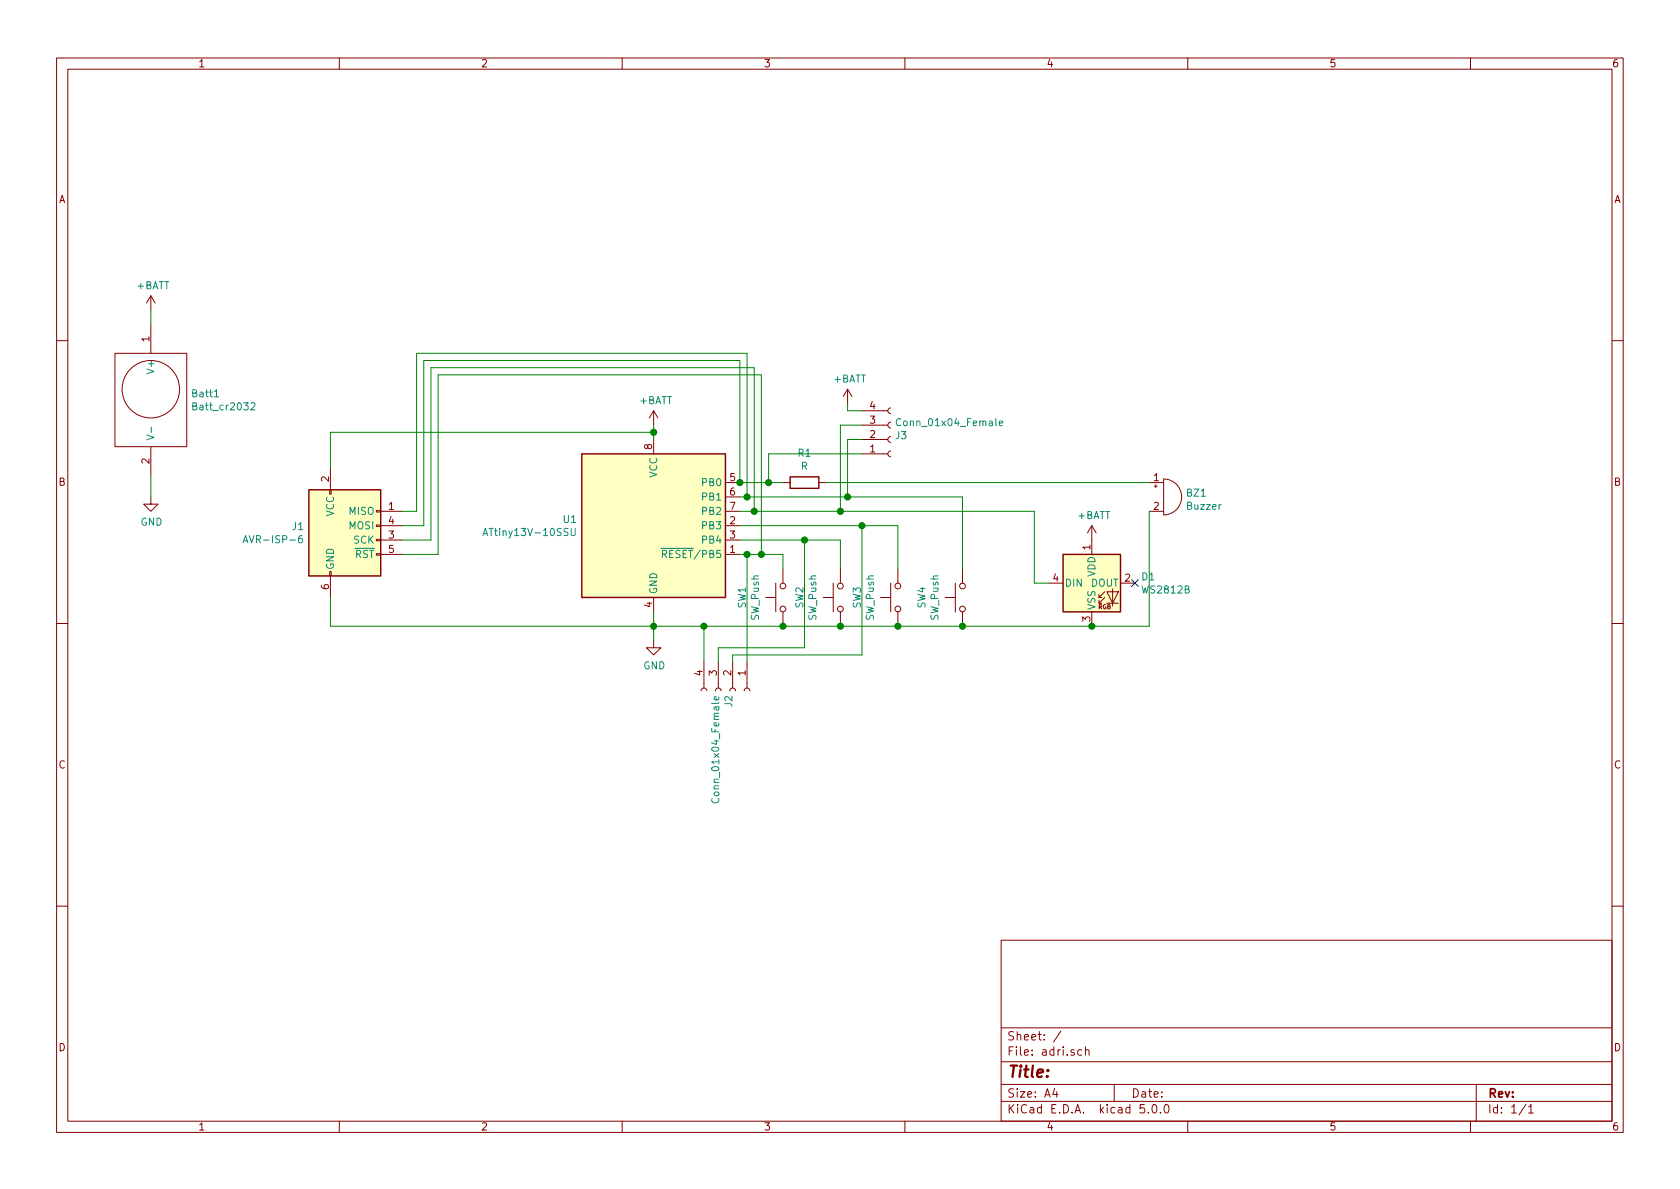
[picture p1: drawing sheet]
EESchema Schematic File Version 4
LIBS:adri-cache
EELAYER 26 0
EELAYER END
$Descr A4 11693 8268
encoding utf-8
Sheet 1 1
Title ""
Date ""
Rev ""
Comp ""
Comment1 ""
Comment2 ""
Comment3 ""
Comment4 ""
$EndDescr
$Comp
L MCU_Microchip_ATtiny:ATtiny13V-10SSU U1
U 1 1
P 4550 3650
F 0 "U1" H 4020 3696 50  0000 R CNN
F 1 "ATtiny13V-10SSU" H 4020 3605 50  0000 R CNN
F 2 "Housings_SOIC:SOIC-8_3.9x4.9mm_Pitch1.27mm" H 4550 3650 50  0001 C CIN
F 3 "http://ww1.microchip.com/downloads/en/DeviceDoc/doc2535.pdf" H 4550 3650 50  0001 C CNN
	1    4550 3650
	1    0    0    -1  
$EndComp
$Comp
L power:GND #PWR02
U 1 1
P 1050 3450
F 0 "#PWR02" H 1050 3200 50  0001 C CNN
F 1 "GND" H 1055 3277 50  0000 C CNN
F 2 "" H 1050 3450 50  0001 C CNN
F 3 "" H 1050 3450 50  0001 C CNN
	1    1050 3450
	1    0    0    -1  
$EndComp
Wire Wire Line
	4550 4250 4550 4350
$Comp
L power:+BATT #PWR03
U 1 1
P 4550 2950
F 0 "#PWR03" H 4550 2800 50  0001 C CNN
F 1 "+BATT" H 4565 3123 50  0000 C CNN
F 2 "" H 4550 2950 50  0001 C CNN
F 3 "" H 4550 2950 50  0001 C CNN
	1    4550 2950
	1    0    0    -1  
$EndComp
Wire Wire Line
	4550 2950 4550 3000
$Comp
L Switch:SW_Push SW1
U 1 1
P 5450 4150
F 0 "SW1" H 5450 4435 50  0000 C CNN
F 1 "SW_Push" H 5450 4344 50  0000 C CNN
F 2 "footprint:SW_ali_4x4x0.8" H 5450 4350 50  0001 C CNN
F 3 "" H 5450 4350 50  0001 C CNN
	1    5450 4150
	0    -1   -1   0   
$EndComp
Wire Wire Line
	5150 3850 5200 3850
Wire Wire Line
	5450 3850 5450 3950
Wire Wire Line
	5450 4350 4900 4350
$Comp
L Device:R R1
U 1 1
P 5600 3350
F 0 "R1" V 5393 3350 50  0000 C CNN
F 1 "R" V 5484 3350 50  0000 C CNN
F 2 "Resistors_SMD:R_0603_HandSoldering" V 5530 3350 50  0001 C CNN
F 3 "~" H 5600 3350 50  0001 C CNN
	1    5600 3350
	0    1    1    0   
$EndComp
$Comp
L Device:Buzzer BZ1
U 1 1
P 8100 3450
F 0 "BZ1" H 8253 3479 50  0000 L CNN
F 1 "Buzzer" H 8253 3388 50  0000 L CNN
F 2 "Buzzers_Beepers:MagneticBuzzer_ProSignal_ABT-410-RC" V 8075 3550 50  0001 C CNN
F 3 "~" V 8075 3550 50  0001 C CNN
	1    8100 3450
	1    0    0    -1  
$EndComp
$Comp
L batteries:Batt_cr2032 Batt1
U 1 1
P 1050 3150
F 0 "Batt1" H 1328 3571 50  0000 L CNN
F 1 "Batt_cr2032" H 1328 3480 50  0000 L CNN
F 2 "footprint:Batt_cr2032_SMD" H 1050 3150 50  0001 C CNN
F 3 "" H 1050 3150 50  0001 C CNN
	1    1050 3150
	1    0    0    -1  
$EndComp
Wire Wire Line
	1050 3300 1050 3450
$Comp
L Connector:AVR-ISP-6 J1
U 1 1
P 2400 3750
F 0 "J1" H 2120 3846 50  0000 R CNN
F 1 "AVR-ISP-6" H 2120 3755 50  0000 R CNN
F 2 "footprints_internet:AVR-ISP-6-TH" V 2150 3800 50  0001 C CNN
F 3 " ~" H 1125 3200 50  0001 C CNN
	1    2400 3750
	1    0    0    -1  
$EndComp
Wire Wire Line
	2300 3250 2300 3000
Wire Wire Line
	2300 3000 4550 3000
Connection ~ 4550 3000
Wire Wire Line
	4550 3000 4550 3050
Wire Wire Line
	2300 4150 2300 4350
Wire Wire Line
	2300 4350 4550 4350
Connection ~ 4550 4350
Wire Wire Line
	2800 3550 2900 3550
Wire Wire Line
	2900 3550 2900 2450
Wire Wire Line
	2900 2450 5200 2450
Wire Wire Line
	5200 2450 5200 3450
Wire Wire Line
	5200 3450 5150 3450
Wire Wire Line
	2800 3650 2950 3650
Wire Wire Line
	2950 3650 2950 2500
Wire Wire Line
	2950 2500 5150 2500
Wire Wire Line
	5150 2500 5150 3350
Connection ~ 5150 3350
Wire Wire Line
	2800 3750 3000 3750
Wire Wire Line
	3000 3750 3000 2550
Wire Wire Line
	3000 2550 5250 2550
Wire Wire Line
	5250 2550 5250 3550
Wire Wire Line
	5250 3550 5150 3550
Wire Wire Line
	2800 3850 3050 3850
Wire Wire Line
	3050 3850 3050 2600
Wire Wire Line
	3050 2600 5300 2600
Wire Wire Line
	5300 2600 5300 3850
Connection ~ 5300 3850
Wire Wire Line
	5300 3850 5450 3850
$Comp
L power:+BATT #PWR01
U 1 1
P 1050 2150
F 0 "#PWR01" H 1050 2000 50  0001 C CNN
F 1 "+BATT" H 1065 2323 50  0000 C CNN
F 2 "" H 1050 2150 50  0001 C CNN
F 3 "" H 1050 2150 50  0001 C CNN
	1    1050 2150
	1    0    0    -1  
$EndComp
Wire Wire Line
	1050 2150 1050 2250
$Comp
L power:GND #PWR04
U 1 1
P 4550 4450
F 0 "#PWR04" H 4550 4200 50  0001 C CNN
F 1 "GND" H 4555 4277 50  0000 C CNN
F 2 "" H 4550 4450 50  0001 C CNN
F 3 "" H 4550 4450 50  0001 C CNN
	1    4550 4450
	1    0    0    -1  
$EndComp
Wire Wire Line
	4550 4350 4550 4450
$Comp
L Switch:SW_Push SW2
U 1 1
P 5850 4150
F 0 "SW2" H 5850 4435 50  0000 C CNN
F 1 "SW_Push" H 5850 4344 50  0000 C CNN
F 2 "footprint:SW_ali_4x4x0.8" H 5850 4350 50  0001 C CNN
F 3 "" H 5850 4350 50  0001 C CNN
	1    5850 4150
	0    -1   -1   0   
$EndComp
$Comp
L Switch:SW_Push SW3
U 1 1
P 6250 4150
F 0 "SW3" H 6250 4435 50  0000 C CNN
F 1 "SW_Push" H 6250 4344 50  0000 C CNN
F 2 "footprint:SW_ali_4x4x0.8" H 6250 4350 50  0001 C CNN
F 3 "" H 6250 4350 50  0001 C CNN
	1    6250 4150
	0    -1   -1   0   
$EndComp
Wire Wire Line
	5450 4350 5850 4350
Connection ~ 5450 4350
Wire Wire Line
	5850 4350 6250 4350
Connection ~ 5850 4350
Wire Wire Line
	5150 3750 5600 3750
Wire Wire Line
	5850 3750 5850 3950
Wire Wire Line
	5150 3650 6000 3650
Wire Wire Line
	6250 3650 6250 3950
$Comp
L LED:WS2812B D1
U 1 1
P 7600 4050
F 0 "D1" H 7941 4096 50  0000 L CNN
F 1 "WS2812B" H 7941 4005 50  0000 L CNN
F 2 "LEDs:LED_WS2812B-PLCC4" H 7650 3750 50  0001 L TNN
F 3 "https://cdn-shop.adafruit.com/datasheets/WS2812B.pdf" H 7700 3675 50  0001 L TNN
	1    7600 4050
	1    0    0    -1  
$EndComp
Wire Wire Line
	5250 3550 5850 3550
Wire Wire Line
	7200 3550 7200 4050
Wire Wire Line
	7200 4050 7300 4050
Connection ~ 5250 3550
Wire Wire Line
	5150 3350 5350 3350
Wire Wire Line
	8000 3550 8000 4350
Wire Wire Line
	8000 4350 7600 4350
Connection ~ 7600 4350
NoConn ~ 7900 4050
$Comp
L power:+BATT #PWR06
U 1 1
P 7600 3750
F 0 "#PWR06" H 7600 3600 50  0001 C CNN
F 1 "+BATT" H 7615 3923 50  0000 C CNN
F 2 "" H 7600 3750 50  0001 C CNN
F 3 "" H 7600 3750 50  0001 C CNN
	1    7600 3750
	1    0    0    -1  
$EndComp
$Comp
L Connector:Conn_01x04_Female J2
U 1 1
P 5100 4800
F 0 "J2" H 5127 4776 50  0000 L CNN
F 1 "Conn_01x04_Female" H 5127 4685 50  0000 L CNN
F 2 "footprint:4_pin_conn_SMD" H 5100 4800 50  0001 C CNN
F 3 "~" H 5100 4800 50  0001 C CNN
	1    5100 4800
	0    1    1    0   
$EndComp
Wire Wire Line
	4900 4600 4900 4350
Connection ~ 4900 4350
Wire Wire Line
	4900 4350 4550 4350
Wire Wire Line
	5200 4600 5200 3850
Connection ~ 5200 3850
Wire Wire Line
	5200 3850 5300 3850
Wire Wire Line
	5100 4600 5100 4550
Wire Wire Line
	5100 4550 6000 4550
Wire Wire Line
	6000 4550 6000 3650
Connection ~ 6000 3650
Wire Wire Line
	6000 3650 6250 3650
Wire Wire Line
	5000 4600 5000 4500
Wire Wire Line
	5000 4500 5600 4500
Wire Wire Line
	5600 4500 5600 3750
Connection ~ 5600 3750
Wire Wire Line
	5600 3750 5850 3750
$Comp
L Connector:Conn_01x04_Female J3
U 1 1
P 6200 3050
F 0 "J3" H 6227 3026 50  0000 L CNN
F 1 "Conn_01x04_Female" H 6227 2935 50  0000 L CNN
F 2 "footprint:4_pin_conn_SMD" H 6200 3050 50  0001 C CNN
F 3 "~" H 6200 3050 50  0001 C CNN
	1    6200 3050
	1    0    0    1   
$EndComp
Wire Wire Line
	6000 3050 5900 3050
Wire Wire Line
	5900 3050 5900 3450
Wire Wire Line
	5900 3450 5200 3450
Connection ~ 5200 3450
Wire Wire Line
	6000 2950 5850 2950
Wire Wire Line
	5850 2950 5850 3550
$Comp
L power:+BATT #PWR05
U 1 1
P 5900 2800
F 0 "#PWR05" H 5900 2650 50  0001 C CNN
F 1 "+BATT" H 5915 2973 50  0000 C CNN
F 2 "" H 5900 2800 50  0001 C CNN
F 3 "" H 5900 2800 50  0001 C CNN
	1    5900 2800
	1    0    0    -1  
$EndComp
Wire Wire Line
	6000 2850 5900 2850
Wire Wire Line
	5900 2850 5900 2800
Wire Wire Line
	5350 3150 5350 3350
Wire Wire Line
	5350 3150 6000 3150
Connection ~ 5350 3350
Wire Wire Line
	5350 3350 5450 3350
$Comp
L Switch:SW_Push SW4
U 1 1
P 6700 4150
F 0 "SW4" H 6700 4435 50  0000 C CNN
F 1 "SW_Push" H 6700 4344 50  0000 C CNN
F 2 "footprint:SW_ali_4x4x0.8" H 6700 4350 50  0001 C CNN
F 3 "" H 6700 4350 50  0001 C CNN
	1    6700 4150
	0    -1   -1   0   
$EndComp
Wire Wire Line
	6700 3450 5900 3450
Connection ~ 5900 3450
Wire Wire Line
	6700 3450 6700 3950
Wire Wire Line
	7200 3550 5850 3550
Connection ~ 5850 3550
Wire Wire Line
	5750 3350 8000 3350
Wire Wire Line
	6250 4350 6700 4350
Connection ~ 6250 4350
Wire Wire Line
	6700 4350 7600 4350
Connection ~ 6700 4350
$EndSCHEMATC
